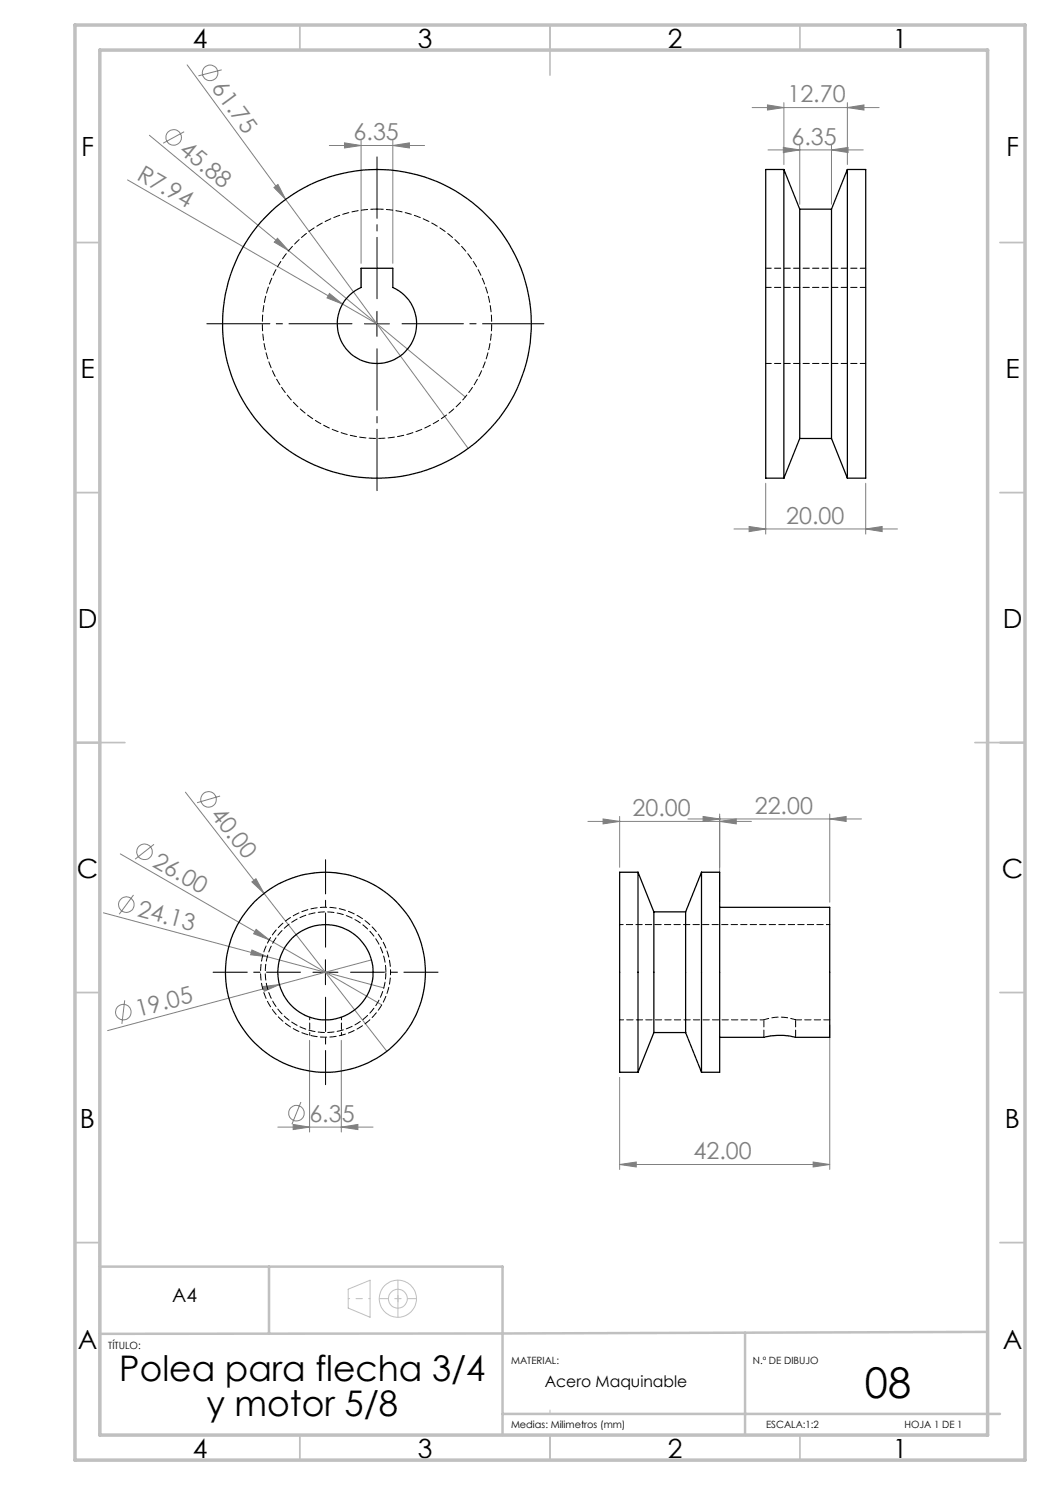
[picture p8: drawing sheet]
<svg xmlns="http://www.w3.org/2000/svg" width="210mm" height="297mm" viewBox="0 0 210 297" stroke-linecap="round" stroke-linejoin="round" font-family="sans-serif">
<g fill="none" stroke="#808080" stroke-width=".2">
<path d="M37.4 13l19.7 26.9M44.3 14l-4.6 1.2M25.5 36l43 24.8M29.9 27.1l63.2 52.3M36.8 26.3l-4.2 2.3M54.8 37.5l.8-.6 1.5 3zM57.1 39.9l36.5 49.8M65.9 29.1h19M68.9 28.6l3.3 .5-3.3 .5zM72.2 28.1v24.6M78.6 29.1l3.3-.5v1zM78.6 28.1v24.6"/>
<path d="M150.4 21.5h25.4M153.5 21l3.3 .5-3.3 .5zM153.6 30h19M156.7 29.5l3.2 .5-3.2 .5zM156.8 20.5v12.4M159.9 29v11.8M166.3 30l3.3-.5v1zM166.3 29v11.8M169.5 21.5l3.3-.5v1zM169.5 20.5v12.4M55.5 47.7l2.2 2.4-2.8-1.7zM65.9 58.7l2.6 2.1-3.1-1.2z"/>
<path d="M68.5 60.8l6.9 4M153.1 96.7v10.1M173.1 96.7v10.1M146.8 105.8h32.7M149.8 105.3l3.3 .5-3.3 .5zM173.1 105.8l3.3-.5v1zM37.1 158.4l15.7 20.3M44 159.2l-4.6 1.3M24.1 170.8l52.2 30.2M26.7 179l-2.9 3.8M30.8 168.9l-3.8 2.9M50.4 176.4l.8-.6 1.6 2.9z"/>
<path d="M52.8 178.7l24.6 31.6M117.6 164.3h32.7M120.6 163.8l3.3 .5-3.3 .5zM123.9 163.3v10.2M137.6 163.8h34.7M140.6 163.3l3.3 .5-3.3 .5zM143.9 164.3l3.3-.5v1zM143.9 162.8v17.6M165.9 163.8l3.3-.5v1zM165.9 162.8v17.6M20.7 182.6l32.7 8.7M50.4 190l3 1.3-3.3-.3z"/>
<path d="M51.2 185.9l2.6 2.1-3.1-1.2zM52.6 197.3l3.3-.4-3.1 1.4zM53.4 191.3l23.4 6.3M74.3 192l-52.8 14.1M24.9 200.1l-.5 4.7M61.9 208.1v18.3M68.3 208.1v18.3M123.9 215.5v18.4M165.9 205v28.9M55.6 225.4h19M58.6 224.9l3.3 .5-3.3 .5zM60.2 220.4l-1.8 4.5"/>
<path d="M68.3 225.4l3.3-.5v1zM123.9 232.9l3.3-.5v1zM123.9 232.9h42M162.6 232.4l3.3 .5-3.3 .5z"/>
<circle cx="42" cy="14.6" r="1.55"/>
<circle cx="34.7" cy="27.5" r="1.56"/>
<circle cx="41.7" cy="159.9" r="1.56"/>
<circle cx="28.9" cy="170.4" r="1.55"/>
<circle cx="25.3" cy="180.9" r="1.55"/>
<circle cx="24.7" cy="202.4" r="1.56"/>
<circle cx="59.3" cy="222.6" r="1.55"/>
</g>
<g fill="none" stroke="#c0c0c0" stroke-width=".2">
<path d="M69.6 257.8l4.4-1.8v7.5l-4.4-1.9zM110 282v.8"/>
<circle cx="79.6" cy="259.7" r="3.7"/>
<circle cx="79.6" cy="259.7" r="1.89"/>
</g>
<path d="M60.1 194.4h-17.5M65.1 189.4v-17.5M65.1 199.4v17.5M70.1 194.4h17.5" fill="none" stroke="#000" stroke-width=".2" stroke-dasharray="15.2 1.3 1.3 1.3" stroke-dashoffset="8.4"/>
<path d="M75.4 59.8v-28.4M75.4 69.8v28.3M80.4 64.8h28.4" fill="none" stroke="#000" stroke-width=".2" stroke-dasharray="15.2 1.3 1.3 1.3" stroke-dashoffset="3"/>
<path d="M70.4 64.8h-29" fill="none" stroke="#000" stroke-width=".2" stroke-dasharray="15.2 1.3 1.3 1.3" stroke-dashoffset="2.6"/>
<path d="M72.9 64.8h5M75.4 62.3v5M62.6 194.4h5M65.1 191.9v5.1" fill="none" stroke="#000" stroke-width=".2"/>
<path d="M75.9 259.7h7.4M79.6 263.4v-7.4" fill="none" stroke="#c0c0c0" stroke-width=".2" stroke-dasharray="15.2 1.3 1.3 1.3" stroke-dashoffset="13.4"/>
<path d="M79.6 257.8v3.8" fill="none" stroke="#c0c0c0" stroke-width=".2" stroke-dasharray="15.2 1.3 1.3 1.3"/>
<path d="M74 259.7h-4.3" fill="none" stroke="#c0c0c0" stroke-width=".2" stroke-dasharray="15.2 1.3 1.3 1.3" stroke-dashoffset="15"/>
<g fill="none" stroke="#c0c0c0" stroke-width=".35">
<path d="M60 5v5M110 5v10M160 5v5M15 48.5h5M200 48.5h5M15 98.5h5M200 98.5h5M15 148.5h10M195 148.5h10M15 198.5h5M200 198.5h5M15 248.5h5"/>
<path d="M200 248.5h5M60 287v5M110 287v5M160 287v5"/>
</g>
<path d="M53.8 253.3v13.4M149 266.6v20.4M197.5 266.4l-97 .3-80.5 .1M20 287v-33.7h80.5v33.7M100.5 282.8h99.5" fill="none" stroke="#c0c0c0" stroke-width=".5"/>
<path d="M15 5h190v287h-190zM20 10h177.5v277h-177.5z" fill="none" stroke="#c0c0c0" stroke-width=".7"/>
<g fill="#808080">
<path d="M54.8 37.5l.8-.6 1.5 3z"/>
<path d="M50.4 176.4l.8-.6 1.6 2.9z"/>
<path d="M55.5 47.7l2.2 2.4-2.8-1.7z"/>
<path d="M50.4 190l3 1.3-3.3-.3z"/>
<path d="M52.6 197.3l3.3-.4-3.1 1.4z"/>
<path d="M65.9 58.7l-.5 .9 3.1 1.2zM51.2 185.9l-.5 .9 3.1 1.2z"/>
<path d="M58.6 224.9l3.3 .5-3.3 .5zM68.3 225.4l3.3-.5v1zM123.9 232.9l3.3-.5v1zM162.6 232.4l3.3 .5-3.3 .5zM120.6 163.8l3.3 .5-3.3 .5zM143.9 164.3l3.3-.5v1zM140.6 163.3l3.3 .5-3.3 .5zM165.9 163.8l3.3-.5v1z"/>
<path d="M68.9 28.6l3.3 .5-3.3 .5zM78.6 29.1l3.3-.5v1z"/>
<path d="M156.7 29.5l3.2 .5-3.2 .5zM166.3 30l3.3-.5v1zM153.5 21l3.3 .5-3.3 .5zM169.5 21.5l3.3-.5v1zM149.8 105.3l3.3 .5-3.3 .5zM173.1 105.8l3.3-.5v1z"/>
</g>
<g fill="none" stroke="#000" stroke-width=".25">
<path d="M156.8 33.9v61.7M156.8 33.9h-3.7v61.7h3.7M156.8 33.9l3.1 7.9M169.5 33.9v61.7M169.5 33.9h3.6v61.7h-3.6M169.5 33.9l-3.2 7.9M72.2 53.7h6.4v3.8a7.9 7.9 0 0 1 3.1 12.1 7.9 7.9 0 0 1-12.6 0 7.9 7.9 0 0 1 3.1-12.1zM159.9 41.8v45.9M159.9 41.8h6.4M166.3 41.8v45.9M159.9 87.7l-3.1 7.9M159.9 87.7h6.4"/>
<path d="M166.3 87.7l3.2 7.9M127.6 174.4v40.1M127.6 174.4h-3.7v40.1h3.7M127.6 174.4l3.2 8M140.3 174.4v40.1M140.3 174.4h3.6v40.1h-3.6M140.3 174.4l-3.2 8M130.8 182.4v24.1M130.8 182.4h6.3M137.1 182.4v24.1M143.9 181.5h22v26l-6.9-.1a13.3 13.3 0 0 0-6.2 .1h-8.9M130.8 206.5l-3.2 8"/>
<path d="M130.8 206.5h6.3M137.1 206.5l3.2 8"/>
<circle cx="75.4" cy="64.8" r="30.9"/>
<circle cx="65.1" cy="194.5" r="20"/>
<circle cx="65.1" cy="194.4" r="9.5"/>
</g>
<path d="M75.4 41.8a22.9 22.9 0 0 1 20.1 34.1 22.9 22.9 0 0 1-39.5 1 22.9 22.9 0 0 1 18.2-35.1h1.2" fill="none" stroke="#000" stroke-width=".2" stroke-dasharray="1.3 .6"/>
<path d="M77.2 194.4a12.1 12.1 0 0 0-17.9-10.5 12.1 12.1 0 0 0-.7 20.7 12.1 12.1 0 0 0 18.6-9.4v-.8M152.8 204v3.4" fill="none" stroke="#000" stroke-width=".2" stroke-dasharray="1.3 .6" stroke-dashoffset="-.1"/>
<path d="M78.1 194.4a13 13 0 0 0-19.3-11.4 13 13 0 0 0-.6 22.4 13 13 0 0 0 19.9-10.2v-.8" fill="none" stroke="#000" stroke-width=".2" stroke-dasharray="1.3 .6" stroke-dashoffset=".8"/>
<path d="M61.9 203.4v3.6M68.3 207v-3.6" fill="none" stroke="#000" stroke-width=".2" stroke-dasharray="1.3 .6" stroke-dashoffset=".7"/>
<path d="M152.8 204a9.5 9.5 0 0 1 6.3 0" fill="none" stroke="#000" stroke-width=".2" stroke-dasharray="1.3 .6" stroke-dashoffset=".3"/>
<path d="M159.1 204h6.9" fill="none" stroke="#000" stroke-width=".2" stroke-dasharray="1.3 .6" stroke-dashoffset=".1"/>
<path d="M124 204h28.8" fill="none" stroke="#000" stroke-width=".2" stroke-dasharray="1.3 .6" stroke-dashoffset=".5"/>
<path d="M166 184.9h-42" fill="none" stroke="#000" stroke-width=".2" stroke-dasharray="1.3 .6" stroke-dashoffset=".6"/>
<path d="M159.1 207.4v-3.4" fill="none" stroke="#000" stroke-width=".2" stroke-dasharray="1.3 .6" stroke-dashoffset="-.2"/>
<path d="M173.1 57.5h-20M173.1 53.6h-20M153.1 72.7h20" fill="none" stroke="#000" stroke-width=".2" stroke-dasharray="1.3 .6" stroke-dashoffset=".2"/>
<text font-size="8.5" x="173" y="279.6">08</text>
<g font-size="7.1">
<text x="23.9" y="276.2">Polea para flecha 3/4</text>
<text x="41.3" y="283.3">y motor 5/8</text>
</g>
<g font-size="5.3">
<text x="38.5" y="9.5">4</text>
<text x="83.5" y="9.5">3</text>
<text x="133.6" y="9.5">2</text>
<text x="178.6" y="9.5">1</text>
<text x="16.2" y="31.3">F</text>
<text x="201.2" y="31.3">F</text>
<text x="16.1" y="75.5">E</text>
<text x="201.1" y="75.5">E</text>
<text x="15.5" y="125.5">D</text>
<text x="200.5" y="125.5">D</text>
<text x="15.4" y="175.5">C</text>
<text x="200.4" y="175.5">C</text>
<text x="16" y="225.5">B</text>
<text x="201" y="225.5">B</text>
<text x="15.5" y="269.8">A</text>
<text x="200.5" y="269.8">A</text>
<text x="38.5" y="291.5">4</text>
<text x="83.5" y="291.5">3</text>
<text x="133.6" y="291.5">2</text>
<text x="178.6" y="291.5">1</text>
</g>
<g font-size="4.7" fill="#808080">
<text x="42.2" y="17.6" transform="rotate(54 42.2 17.6)">61.75</text>
<text x="157.5" y="20.5">12.70</text>
<text x="70.7" y="28.1">6.35</text>
<text x="158.3" y="29">6.35</text>
<text x="27.1" y="35.7" transform="rotate(30 27.1 35.7)">R7.94</text>
<text x="35.6" y="30.4" transform="rotate(40 35.6 30.4)">45.88</text>
<text x="157.2" y="104.8">20.00</text>
<text x="42" y="162.9" transform="rotate(52 42 162.9)">40.00</text>
<text x="126.5" y="163.3">20.00</text>
<text x="151" y="162.8">22.00</text>
<text x="30.3" y="173.1" transform="rotate(30 30.3 173.1)">26.00</text>
<text x="27.3" y="183.2" transform="rotate(15 27.3 183.2)">24.13</text>
<text x="27.6" y="203.4" transform="rotate(-15 27.6 203.4)">19.05</text>
<text x="61.9" y="224.3">6.35</text>
<text x="138.7" y="231.9">42.00</text>
</g>
<text font-size="3.9" x="34.4" y="260.4">A4</text>
<text font-size="3.2" x="108.9" y="277.4">Acero Maquinable</text>
<g font-size="2">
<text x="21.6" y="269.7">TÍTULO:</text>
<text x="102.2" y="272.9">MATERIAL:</text>
<text x="150.6" y="272.9">N.º DE DIBUJO</text>
<text x="102.2" y="285.6">Medias: Milimetros (mm)</text>
<text x="153.2" y="285.6">ESCALA:1:2</text>
<text x="180.9" y="285.6">HOJA 1 DE 1</text>
</g>
</svg>
